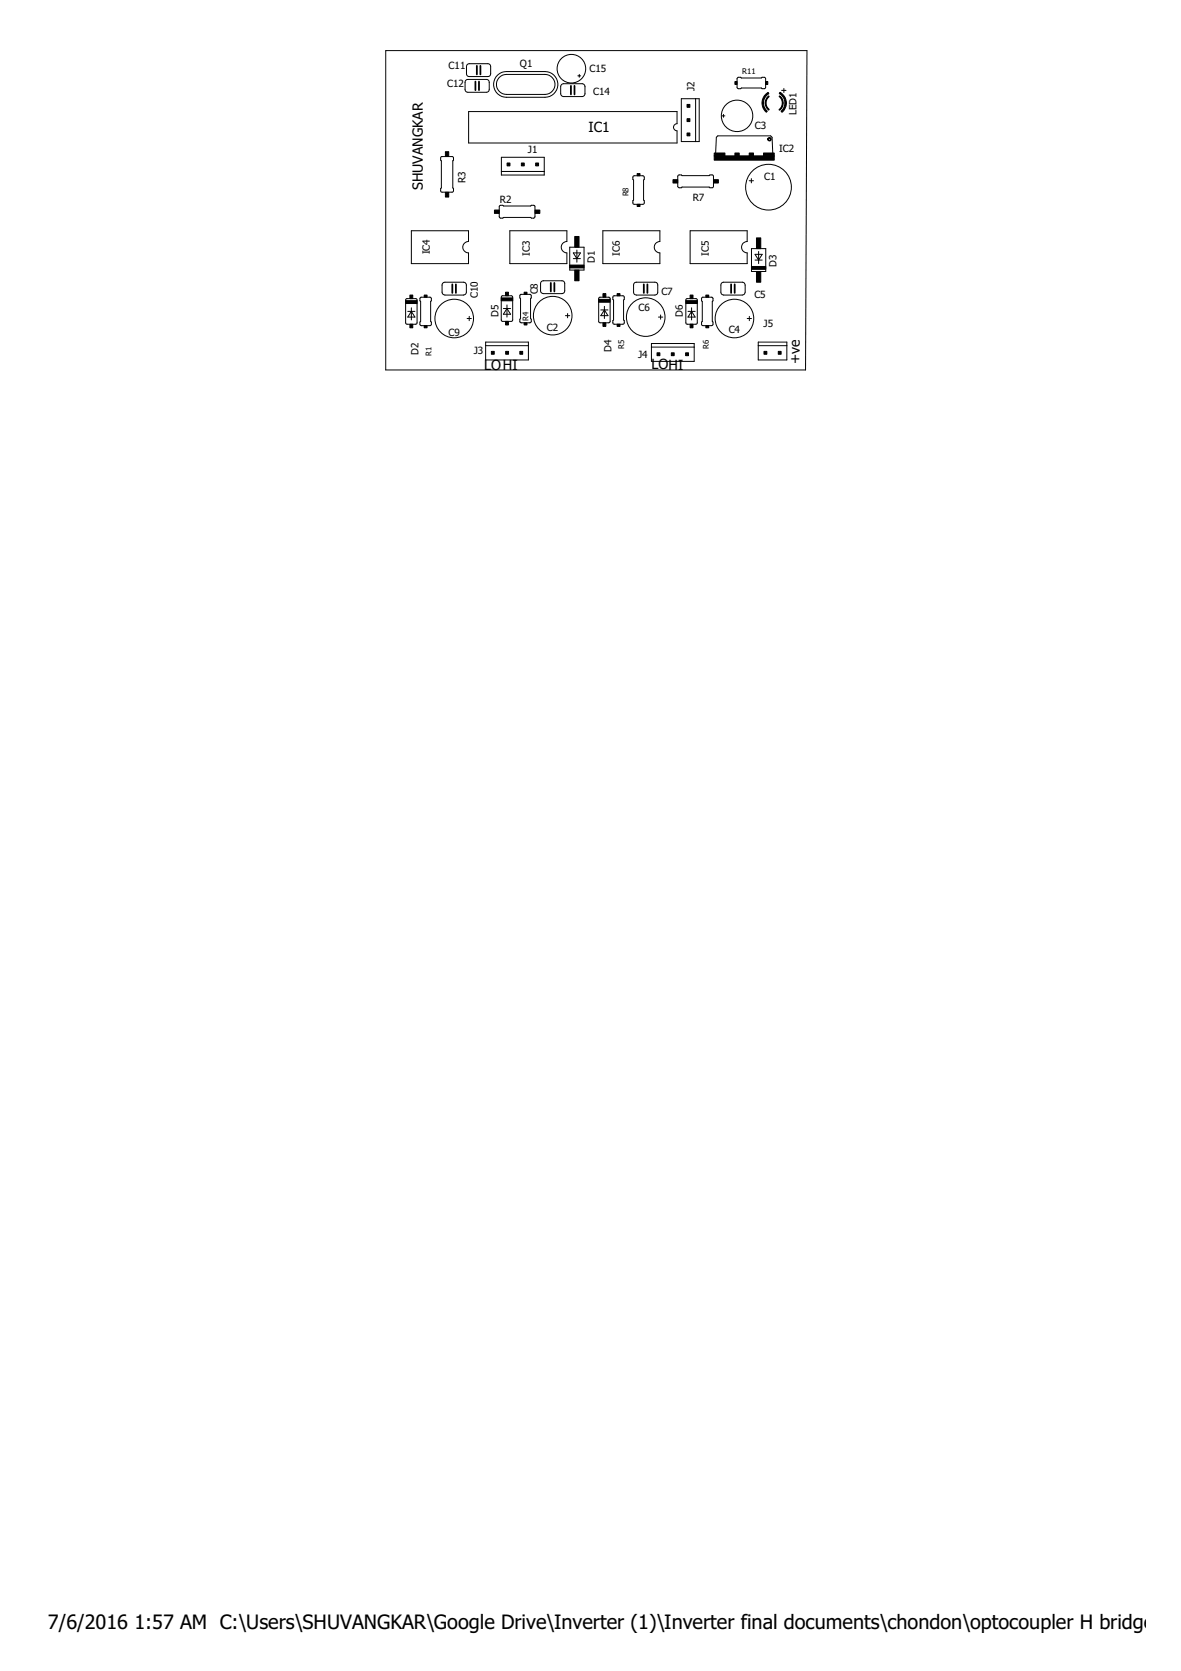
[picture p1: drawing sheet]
<svg xmlns="http://www.w3.org/2000/svg" width="210mm" height="297mm" viewBox="0 0 210 297" stroke-linecap="round" stroke-linejoin="round" font-family="sans-serif">
<g fill="none" stroke="#000" stroke-width=".18">
<path d="M68.6 9h74.8l-.2 56.8h-74.6zM82.7 14.3l.5-.2h3.4l.3 .2 .1 .3-.1 1.6-.5 .2h-3.4l-.3-.2v-.3zM83 11.5l.4-.2h3.5l.3 .4v1.6l-.2 .2-.3 .1h-3.5l-.2-.2-.1-.3zM83.3 19.8h37v2.2a.63 .63 0 0 0-.6 .6 .63 .63 0 0 0 .6 .7v2.1h-37zM88.5 13.3a2.16 2.16 0 0 1 1.5-.6h6.9a2.29 2.29 0 0 1 2.3 2.3 2.29 2.29 0 0 1-2.3 2.3h-6.9a2.29 2.29 0 0 1-2.1-1.5 2.29 2.29 0 0 1 .6-2.5zM88.7 13.8a1.69 1.69 0 0 1 1.3-.6h6.9a1.78 1.78 0 0 1 1.7 1.8 1.78 1.78 0 0 1-1.7 1.8h-6.9a1.78 1.78 0 0 1-1.6-1.1 1.78 1.78 0 0 1 .3-1.9zM99.8 15.1l.4-.2h3.4l.3 .3v1.6l-.1 .3-.3 .1-3.5-.1-.2-.1-.1-.3zM102.7 13.5h.5M103 13.2v.5M121.1 17.5h3.2v7.7h-3.2zM123.6 17.5v7.7M131.1 13.8l.5-.1 .2 .2h3.5l.1-.2 .5 .1 .2 .2v1.6l-.3 .2h-.4l-.1-.2h-3.5l-.2 .2-.5-.1-.1-.2z"/>
<path d="M138.9 16.1h.8M139.3 15.7v.7M78.4 27.9l2-.1 .2 .2v.5l-.1 .1v4.8l.1 .1v.4l-.2 .2-1.8 .1-.3-.2v-.5l.1-.1zM88.8 36.6h5.5l.1-.1h.5l.2 .2v1.9l-.3 .2h-.4l-.1-.1h-4.8l-.1 .1h-.5l-.2-.3zM89.1 28h7.6v3.1h-7.6zM89.1 30.5h7.6M112.5 31.3l1.8-.1 .2 .2v.5l-.1 .1v3.6l.1 .1v.4l-.2 .2h-1.6l-.2-.1v-.5l.1-.1zM120.5 31.2h5.5l.2-.1h.5l.1 .2v1.9l-.2 .2h-.4l-.2-.1h-4.8l-.1 .1h-.5l-.1-.3zM127.2 27.3l.1-2.9 .3-.2h9.4l.2 .2 .2 2.9M128.3 20.6h.5M128.6 20.3v.5M133.2 32.1h.7"/>
<path d="M133.5 31.7v.8M72.2 53.1h1.8l.1 .1v4.2l-.1 .2h-1.7l-.2-.1zM72.5 55.4h1.2M73.1 41h10.2v1.9a1.02 1.02 0 0 0-1.1 1 1.02 1.02 0 0 0 1.1 1.1v1.9h-10.2zM73.1 54.7v2.2M73.1 55.4l.6 1h-1.2zM74.7 52.9l1.8-.1 .1 .2 .1 .5-.2 .1v3.5l.2 .2v.3l-.2 .3h-1.6l-.2-.2-.1-.4 .2-.2v-3.5l-.2-.1zM78.8 50.2h3.9l.2 .5v1.4l-.2 .2-.3 .2h-3.3l-.3-.2-.2-.4v-1.4zM83 56.6h.8M83.4 56.2v.8M89.2 52.6h1.8l.1 .1v4.2l-.1 .2h-1.7l-.2-.1zM89.5 54.8h1.2"/>
<path d="M90.1 54.2v2.2M90.1 54.8l.6 1.1h-1.2zM90.6 41h10.2v1.9a1.02 1.02 0 0 0-1.1 1 1.02 1.02 0 0 0 1.1 1.1v1.9h-10.2zM92.5 52.4l1.8-.1 .1 .2v.5l-.1 .1v3.5l.1 .1v.4l-.1 .3h-1.7l-.2-.2v-.5l.1-.1zM96.2 50.1l.4-.2 3.6 .1 .2 .4-.1 1.6-.4 .2h-3.5l-.2-.2-.1-.3zM100.5 56.1h.8M100.9 55.7v.8M101.3 43.9h2.5v4.1h-2.5zM101.9 45h1.3l-.7 1zM101.9 46h1.3M102.5 44.4v2.2M106.5 52.9l1.8-.1 .1 .2v4.1l-.1 .3h-1.6l-.3-.2z"/>
<path d="M106.8 55.1h1.3M107.1 41h10.2v1.9a1.02 1.02 0 0 0-1 1 1.02 1.02 0 0 0 1 1.1v1.9h-10.2zM107.4 55.1l.7 1h-1.3zM107.4 54.5v2.1M109 52.6h1.8l.1 .1 .1 .5-.2 .1v3.6l.2 .1v.4l-.2 .2h-1.6l-.3-.1v-.5l.2-.1zM112.8 50.2h3.9l.2 .5-.1 1.5-.4 .3h-3.3l-.3-.2-.2-.4v-1.2zM117 56.4h.8M117.4 56v.7M122 53.1h1.8l.1 .1v4.2l-.1 .2h-1.6l-.3-.1zM122.3 55.4h1.2M122.7 41h10.1v1.9a1.02 1.02 0 0 0-1 1 1.02 1.02 0 0 0 1 1.1v1.9h-10.1zM122.9 55.4l.6 1h-1.2z"/>
<path d="M122.9 54.7v2.2M124.8 52.9l1.8-.1 .1 .2v.5l-.1 .1v3.5l.1 .2v.3l-.1 .3h-1.7l-.2-.2v-.4l.1-.2zM128.2 50.4l.4-.2h3.6l.2 .5-.1 1.5-.4 .3-3.4-.1-.3-.2-.1-.3zM132.8 56.6h.8M133.2 56.2v.8M133.6 44.2h2.5v4.1h-2.5zM134.2 45.2h1.3l-.7 1zM134.2 46.2h1.3M134.8 44.7v2.2M86.3 61.4h7.6M86.3 60.8h7.6v3.2h-7.6zM115.8 61.1h7.6v3.1h-7.6z"/>
<path d="M115.8 61.7h7.6M134.8 60.8h5v3.2h-5zM134.8 61.4h5"/>
<circle cx="101.6" cy="12.2" r="2.54"/>
<circle cx="131" cy="20.6" r="2.79"/>
<circle cx="136.6" cy="33.3" r="4.1"/>
<circle cx="80.7" cy="56.6" r="3.4"/>
<circle cx="98.2" cy="56.1" r="3.4"/>
<circle cx="114.8" cy="56.4" r="3.4"/>
<circle cx="130.5" cy="56.6" r="3.4"/>
</g>
<g fill="#000" stroke="#000" stroke-width=".18">
<path d="M135.4 18.3h.3l.1 .7 .6 .8-.2 .2-.6-.8z" fill-rule="evenodd"/>
<path d="M136 18.3h.1a1.42 1.42 0 0 0 .6 1.2l-.1 .1-.3-.3z" fill-rule="evenodd"/>
<path d="M136.1 16.8l.4-.4 .2 .3-.7 .7-.3 .9h-.3l.2-.9z" fill-rule="evenodd"/>
<path d="M136.6 17l.1 .2a1.42 1.42 0 0 0-.6 1.1h-.1l.1-.4z" fill-rule="evenodd"/>
<path d="M139 18.3h.2v.2l-.2 .5-.3 .5-.2 .1v-.1a1.44 1.44 0 0 0 .5-1.2z" fill-rule="evenodd"/>
<path d="M139.5 18.3h.3l-.1 .6-.3 .7-.4 .4-.2-.2 .5-.5z" fill-rule="evenodd"/>
<path d="M138.6 17l.5 .9 .1 .4h-.2a1.42 1.42 0 0 0-.5-1.2z" fill-rule="evenodd"/>
<path d="M138.6 16.4l.5 .3a2.05 2.05 0 0 1 .7 1.6h-.3l-.3-1-.7-.7z" fill-rule="evenodd"/>
<path d="M136.5 24.6a.32 .32 0 0 1 .5 0 .32 .32 0 0 1-.1 .5 .32 .32 0 0 1-.5-.4h.2a.19 .19 0 0 1 .3-.1 .19 .19 0 0 1 0 .3l-.5-.2z" fill-rule="evenodd"/>
</g>
<g fill="#000" stroke="#000" stroke-width=".18">
<path d="M122.1 18.6h.5v.5h-.5zM130.6 14.5h.4v.5h-.4zM136.1 14.5h.4v.5h-.4zM79.2 34.2h.6v.8h-.6zM79.2 27h.6v.8h-.6zM87.9 37.3h.8v.6h-.8zM90.1 29h.5v.5h-.5zM92.7 29h.5v.5h-.5zM95.1 37.3h.8v.6h-.8zM95.2 29h.5v.5h-.5zM113.2 36.3h.5v.4h-.5zM113.2 30.9h.5v.3h-.5z"/>
<path d="M119.6 31.9h.9v.6h-.9zM122.1 23.6h.5v.6h-.5zM122.1 21.1h.5v.5h-.5zM126.8 31.9h.9v.6h-.9zM126.9 27.7h10.7v.8h-10.7zM126.9 27.2h1.9v.5h-1.9zM130.6 27.2h.8v.5h-.8zM133.2 27.2h.7v.5h-.7zM135.7 27.2h1.9v.5h-1.9zM72.1 53.4h2v.6h-2zM72.9 57.6h.5v.7h-.5zM72.9 52.5h.5v.6h-.5z"/>
<path d="M75.4 57.9h.5v.4h-.5zM75.4 52.5h.5v.3h-.5zM89.1 53h2v.5h-2zM89.9 57.1h.5v.7h-.5zM89.9 51.9h.5v.7h-.5zM93.2 57.4h.5v.4h-.5zM93.2 51.9h.5v.4h-.5zM101.3 47.1h2.5v.5h-2.5zM102.2 42h.7v1.9h-.7zM102.2 48h.7v1.9h-.7zM106.4 53.2h2v.5h-2zM107.2 57.4h.5v.6h-.5z"/>
<path d="M107.2 52.2h.5v.6h-.5zM109.7 57.6h.5v.4h-.5zM109.7 52.2h.5v.4h-.5zM121.9 53.4h2v.6h-2zM122.7 57.6h.5v.7h-.5zM122.7 52.5h.5v.6h-.5zM125.5 57.9h.5v.4h-.5zM125.5 52.5h.5v.3h-.5zM133.6 47.4h2.5v.5h-2.5zM134.5 42.3h.7v1.9h-.7zM134.5 48.3h.7v1.9h-.7zM87.3 62.5h.5v.5h-.5z"/>
<path d="M89.9 62.5h.5v.5h-.5zM92.4 62.5h.5v.5h-.5zM116.8 62.7h.5v.5h-.5zM119.3 62.7h.5v.5h-.5zM121.9 62.7h.5v.5h-.5zM135.8 62.5h.5v.5h-.5zM138.3 62.5h.5v.5h-.5z"/>
</g>
<g fill="none" stroke="#000" stroke-width=".32">
<path d="M84.5 14.5v1.5M84.8 11.7v1.5M85.1 14.5v1.5M85.4 11.7v1.5M101.5 15.3v1.5M102.1 15.3v1.5M80.4 50.5v1.6M81 50.5v1.6M97.9 50.3v1.5M98.5 50.3v1.5M114.4 50.5v1.6M115.1 50.5v1.6"/>
<path d="M129.9 50.5v1.6M130.6 50.5v1.6"/>
</g>
<g font-size="3.5">
<text x="8.5" y="289.6">7/6/2016</text>
<text x="23.9" y="289.6">1:57 AM C:\Users\SHUVANGKAR\Google Drive\Inverter (1)\Inverter final documents\chondon\optocoupler H bridge con</text>
</g>
<g font-size="2.5">
<text x="104.6" y="23.5">IC1</text>
<text x="75.2" y="33.8" transform="rotate(-90 75.2 33.8)">SHUVANGKAR</text>
<text x="86.1" y="65.8">LOHI</text>
<text x="115.8" y="65.5">LOHI</text>
<text x="142.2" y="64.7" transform="rotate(-90 142.2 64.7)">+ve</text>
</g>
<g font-size="1.8">
<text x="92.4" y="11.8">Q1</text>
<text x="79.5" y="15.4">C12</text>
<text x="79.7" y="12.3">C11</text>
<text x="104.8" y="12.7">C15</text>
<text x="105.4" y="16.9">C14</text>
<text x="123.4" y="16.1" transform="rotate(-90 123.4 16.1)">J2</text>
<text x="134.2" y="22.9">C3</text>
<text x="141.5" y="20.5" transform="rotate(-90 141.5 20.5)">LED1</text>
<text x="93.8" y="27.2">J1</text>
<text x="138.5" y="27">IC2</text>
<text x="82.8" y="32.6" transform="rotate(-90 82.8 32.6)">R3</text>
<text x="123.1" y="35.8">R7</text>
<text x="135.8" y="32">C1</text>
<text x="88.9" y="36.1">R2</text>
<text x="76.4" y="45.2" transform="rotate(-90 76.4 45.2)">IC4</text>
<text x="94.2" y="45.5" transform="rotate(-90 94.2 45.5)">IC3</text>
<text x="105.7" y="46.7" transform="rotate(-90 105.7 46.7)">D1</text>
<text x="110.2" y="45.5" transform="rotate(-90 110.2 45.5)">IC6</text>
<text x="126" y="45.5" transform="rotate(-90 126 45.5)">IC5</text>
<text x="138" y="47.5" transform="rotate(-90 138 47.5)">D3</text>
<text x="84.9" y="53.1" transform="rotate(-90 84.9 53.1)">C10</text>
<text x="95.6" y="52.3" transform="rotate(-90 95.6 52.3)">C8</text>
<text x="117.5" y="52.4">C7</text>
<text x="134.1" y="53">C5</text>
<text x="79.7" y="59.7">C9</text>
<text x="88.6" y="56.3" transform="rotate(-90 88.6 56.3)">D5</text>
<text x="97.2" y="58.9">C2</text>
<text x="113.5" y="55.4">C6</text>
<text x="121.4" y="56.3" transform="rotate(-90 121.4 56.3)">D6</text>
<text x="129.5" y="59.2">C4</text>
<text x="135.7" y="58.1">J5</text>
<text x="74.4" y="63.1" transform="rotate(-90 74.4 63.1)">D2</text>
<text x="84.2" y="62.9">J3</text>
<text x="108.7" y="62.6" transform="rotate(-90 108.7 62.6)">D4</text>
<text x="113.4" y="63.7">J4</text>
</g>
<g font-size="1.4">
<text x="131.9" y="13.2">R11</text>
<text x="111.7" y="34.9" transform="rotate(-90 111.7 34.9)">R8</text>
<text x="93.9" y="57" transform="rotate(-90 93.9 57)">R4</text>
<text x="76.7" y="63.3" transform="rotate(-90 76.7 63.3)">R1</text>
<text x="111" y="62.1" transform="rotate(-90 111 62.1)">R5</text>
<text x="126" y="62.1" transform="rotate(-90 126 62.1)">R6</text>
</g>
</svg>
